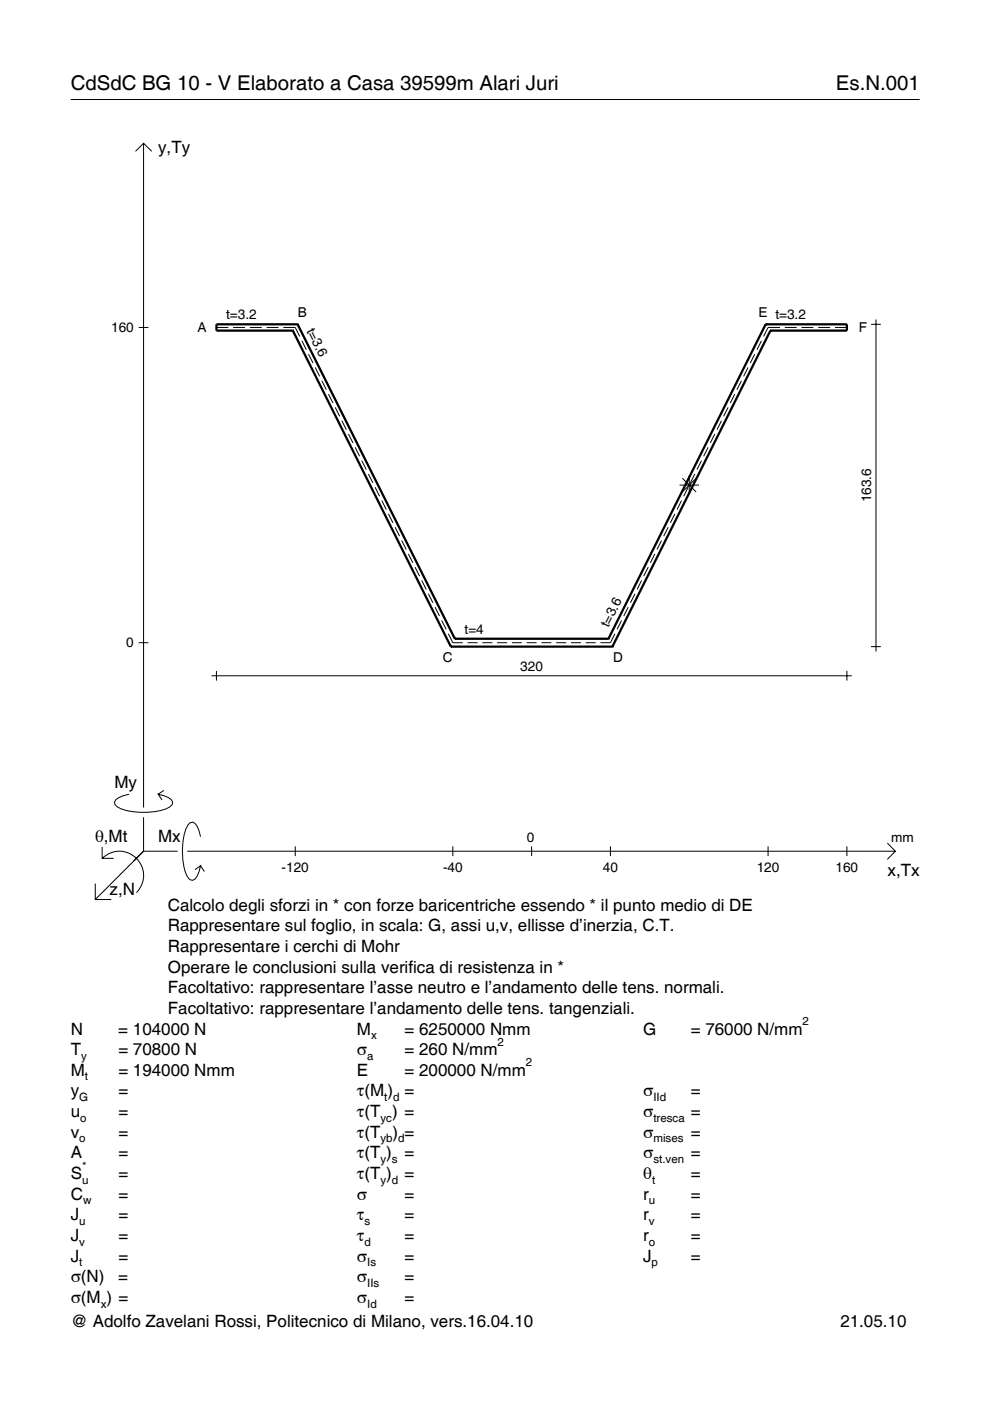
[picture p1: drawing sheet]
<svg xmlns="http://www.w3.org/2000/svg" width="210mm" height="297mm" viewBox="0 0 210 297" stroke-linecap="round" stroke-linejoin="round" font-family="sans-serif">
<g fill="none" stroke="#000" stroke-width=".21">
<path d="M15 21.1h180M28.7 32.1l1.7-1.7 1.8 1.7M30.4 30.4v140.8M29.4 69.4h2.1M45.9 69.4h2.5M49.4 69.4h2.5M53 69.4h2.5M56.5 69.4h2.5M60.1 69.4h2.5l.9 1.9M64 72.3l1 1.9M65.4 75.1l1 1.9M66.8 77.9l1 1.9"/>
<path d="M158.6 77.9l-.9 1.9M160 75.1l-.9 1.9M161.4 72.3l-.9 1.9M165.4 69.4h-2.6l-.9 1.9M166.4 69.4h2.5M169.9 69.4h2.6M173.5 69.4h2.5M177 69.4h2.6M184.7 68.8h2.1M185.7 67.7v70.4M68.2 80.7l1 1.9M69.6 83.5l1 1.9"/>
<path d="M71.1 86.4l.9 1.9M72.5 89.2l.9 1.9M73.9 92l.9 1.9M75.3 94.8l.9 1.9M76.7 97.7l1 1.9M148.7 97.7l-.9 1.9M150.1 94.8l-.9 1.9M151.6 92l-1 1.9M153 89.2l-1 1.9M154.4 86.4l-1 1.9M155.8 83.5l-1 1.9M157.2 80.7l-1 1.9"/>
<path d="M78.1 100.5l1 1.9M79.5 103.3l1 1.9M80.9 106.1l1 1.9M82.4 109l.9 1.9M83.8 111.8l.9 1.9M85.2 114.6l.9 1.9M86.6 117.4l.9 1.9M138.8 117.4l-.9 1.9M140.3 114.6l-1 1.9M141.7 111.8l-1 1.9M143.1 109l-1 1.9M144.1 102.8h4.1"/>
<path d="M144.5 106.1l-1 1.9M144.7 101.4l2.9 2.9M145.9 103.3l-.9 1.9M146.1 100.8v4.1M147.3 100.5l-.9 1.9M147.6 101.4l-2.9 2.9M29.4 136.3h2.1M88 120.2l1 1.9M89.4 123.1l1 1.9M90.8 125.9l1 1.9M92.2 128.7l1 1.9M93.6 131.5l1 1.9"/>
<path d="M95.1 134.4l.9 1.9h2.1M99.1 136.3h2.1M102.3 136.3h2.1M105.4 136.3h2.1M108.5 136.3h2.1M111.7 136.3h2.1M114.8 136.3h2.1M117.9 136.3h2.1M121.1 136.3h2.1M124.2 136.3h2.1M130.4 134.4l-1 1.9h-2.1M131.8 131.5l-1 1.9"/>
<path d="M133.2 128.7l-1 1.9M134.6 125.9l-.9 1.9M136 123.1l-.9 1.9M137.4 120.2l-.9 1.9M184.7 137.1h2.1M44.9 143.3h135.7M45.9 142.2v2.1M179.6 142.2v2.1M21.7 179.6v2.4h2.4M27.3 168.4a3.6 3.6 0 0 0-3 1.7l.1 .5a5.6 5.6 0 0 0 3.8 1.5 13.4 13.4 0 0 0 7.8-1l.5-.5 .1-.5a3.6 3.6 0 0 0-3.1-1.7l.8 1.2M30.4 173.3v7.2M34.7 167.6l-1.2 .8"/>
<path d="M42.5 177.4a3.6 3.6 0 0 0-1.7-3.1l-.5 .1a5.7 5.7 0 0 0-1.5 3.8 13.9 13.9 0 0 0 1.1 7.9l.4 .4 .5 .1a3.6 3.6 0 0 0 1.7-3l-1.2 .8M62.6 179.4v2.1M96 179.4v2.1M112.7 179.4v2.1M129.4 179.4v2.1M162.8 179.4v2.1M179.6 179.4v2.1M188.1 178.8l1.7 1.7-1.7 1.7M20.2 187.3v3.4h3.4M21.7 182a5.1 5.1 0 0 1 7.2 0 5.1 5.1 0 0 1 0 7.3M30.4 180.5l-10.2 10.2M30.4 180.5h7.2"/>
<path d="M39.7 180.5h150.1M42.5 183.6l.8 1.2"/>
</g>
<g fill="none" stroke="#000" stroke-width=".48">
<path d="M62.1 70.1h.1M62.1 70.1l33.5 67M63.1 68.8h.1M63.1 68.8h-17.2v1.3h16.2M63.1 68.8l33.3 66.6M162.3 68.8h.1M162.3 68.8h17.3v1.3h-16.3M162.3 68.8l-33.3 66.6M163.3 70.1h.1M163.3 70.1l-33.5 67M95.6 137.1h.1M95.6 137.1h34.2"/>
<path d="M96.4 135.4h.1M96.4 135.4h32.6M129 135.4h.1M129.8 137.1h.1"/>
</g>
<g font-size="4.3">
<text x="15" y="19">CdSdC BG 10 - V Elaborato a Casa 39599m Alari Juri</text>
<text x="177.2" y="19">Es.N.001</text>
</g>
<g font-size="3.6">
<text x="33.5" y="32.4">y,Ty</text>
<text x="24.3" y="167.1">My</text>
<text x="20.1" y="178.4">θ,Mt</text>
<text x="33.5" y="178.4">Mx</text>
<text x="188.2" y="185.6">x,Tx</text>
<text x="23.2" y="189.7">z,N</text>
<text x="35.6" y="193.1">Calcolo degli sforzi in * con forze baricentriche essendo * il punto medio di DE</text>
<text x="35.6" y="197.5">Rappresentare sul foglio, in scala: G, assi u,v, ellisse d’inerzia, C.T.</text>
<text x="35.6" y="201.8">Rappresentare i cerchi di Mohr</text>
<text x="35.6" y="206.2">Operare le conclusioni sulla verifica di resistenza in *</text>
<text x="35.6" y="210.6">Facoltativo: rappresentare l’asse neutro e l’andamento delle tens. normali.</text>
<text x="35.6" y="215">Facoltativo: rappresentare l’andamento delle tens. tangenziali.</text>
<text x="15" y="219.3">N</text>
<text x="25.1" y="219.3">= 104000 N</text>
<text x="75.7" y="219.3">M</text>
<text x="85.8" y="219.3">= 6250000 Nmm</text>
<text x="136.4" y="219.3">G</text>
<text x="146.5" y="219.3">= 76000 N/mm</text>
<text x="15" y="223.7">T</text>
<text x="25.1" y="223.7">= 70800 N</text>
<text x="75.7" y="223.7">σ</text>
<text x="85.8" y="223.7">= 260 N/mm</text>
<text x="15" y="232.5">y</text>
<text x="15" y="228.1">M</text>
<text x="25.1" y="228.1">= 194000 Nmm</text>
<text x="25.1" y="232.5">=</text>
<text x="75.7" y="228.1">E</text>
<text x="75.7" y="232.5">τ(M ) =</text>
<text x="85.8" y="228.1">= 200000 N/mm</text>
<text x="136.4" y="232.5">σ</text>
<text x="146.5" y="232.5">=</text>
<text x="15" y="236.8">u</text>
<text x="25.1" y="236.8">=</text>
<text x="75.7" y="236.8">τ(T ) =</text>
<text x="136.4" y="236.8">σ</text>
<text x="146.5" y="236.8">=</text>
<text x="15" y="241.2">v</text>
<text x="15" y="245.6">A</text>
<text x="25.1" y="241.2">=</text>
<text x="25.1" y="245.6">=</text>
<text x="75.7" y="245.6">τ(T )</text>
<text x="75.7" y="241.2">τ(T</text>
<text x="83.3" y="241.2">) =</text>
<text x="85.8" y="245.6">=</text>
<text x="136.4" y="241.2">σ</text>
<text x="136.4" y="245.6">σ</text>
<text x="146.5" y="241.2">=</text>
<text x="146.5" y="245.6">=</text>
<text x="15" y="250">S</text>
<text x="25.1" y="250">=</text>
<text x="75.7" y="250">τ(T )</text>
<text x="85.8" y="250">=</text>
<text x="136.4" y="250">θ</text>
<text x="146.5" y="250">=</text>
<text x="15" y="254.3">C</text>
<text x="25.1" y="254.3">=</text>
<text x="75.7" y="254.3">σ</text>
<text x="85.8" y="254.3">=</text>
<text x="136.4" y="254.3">r</text>
<text x="146.5" y="254.3">=</text>
<text x="15" y="258.7">J</text>
<text x="15" y="263.1">J</text>
<text x="25.1" y="258.7">=</text>
<text x="25.1" y="263.1">=</text>
<text x="75.7" y="258.7">τ</text>
<text x="75.7" y="263.1">τ</text>
<text x="85.8" y="258.7">=</text>
<text x="85.8" y="263.1">=</text>
<text x="136.4" y="258.7">r</text>
<text x="136.4" y="263.1">r</text>
<text x="146.5" y="258.7">=</text>
<text x="146.5" y="263.1">=</text>
<text x="15" y="267.5">J</text>
<text x="25.1" y="267.5">=</text>
<text x="75.7" y="267.5">σ</text>
<text x="85.8" y="267.5">=</text>
<text x="136.4" y="267.5">J</text>
<text x="146.5" y="267.5">=</text>
<text x="15" y="271.8">σ(N)</text>
<text x="25.1" y="271.8">=</text>
<text x="75.7" y="271.8">σ</text>
<text x="85.8" y="271.8">=</text>
<text x="15" y="276.2">σ(M ) =</text>
<text x="15" y="281.4">@ Adolfo Zavelani Rossi, Politecnico di Milano, vers.16.04.10</text>
<text x="75.7" y="276.2">σ</text>
<text x="85.8" y="276.2">=</text>
<text x="178.2" y="281.4">21.05.10</text>
</g>
<g font-size="2.9">
<text x="23.6" y="70.4">160</text>
<text x="41.9" y="70.3">A</text>
<text x="47.9" y="67.7">t=3.2</text>
<text x="63.1" y="67.2">B</text>
<text x="64.9" y="70.1" transform="rotate(63 64.9 70.1)">t=3.6</text>
<text x="160.8" y="67.2">E t=3.2</text>
<text x="182.1" y="70.3">F</text>
<text x="184.7" y="106.5" transform="rotate(-90 184.7 106.5)">163.6</text>
<text x="26.8" y="137.3">0</text>
<text x="98.5" y="134.4">t=4</text>
<text x="129" y="133.1" transform="rotate(-63 129 133.1)">t=3.6</text>
<text x="93.9" y="140.4">C</text>
<text x="110.3" y="142.2">320</text>
<text x="130" y="140.4">D</text>
<text x="111.7" y="178.4">0</text>
<text x="189" y="178.4">mm</text>
<text x="59.7" y="184.9">-120</text>
<text x="93.9" y="184.9">-40</text>
<text x="127.8" y="184.9">40</text>
<text x="160.4" y="184.9">120</text>
<text x="177.2" y="184.9">160</text>
</g>
<g font-size="2.4">
<text x="78.7" y="220.3">x</text>
<text x="105.5" y="221.7">2</text>
<text x="170.2" y="217.3">2</text>
<text x="17.2" y="224.7">y</text>
<text x="77.9" y="224.7">a</text>
<text x="111.5" y="226.1">2</text>
<text x="16.8" y="233.5">G</text>
<text x="18" y="229.1">t</text>
<text x="81.5" y="233.5">t d</text>
<text x="138.5" y="233.5">IId</text>
<text x="17" y="237.8">o</text>
<text x="80.7" y="237.8">yc</text>
<text x="138.5" y="237.8">tresca</text>
<text x="16.8" y="242.2">o</text>
<text x="80.7" y="242.2">yb d</text>
<text x="138.5" y="242.2">mises</text>
<text x="17.4" y="251">u</text>
<text x="17.4" y="248">*</text>
<text x="80.7" y="246.6">y s</text>
<text x="80.7" y="251">y d</text>
<text x="138.2" y="251">t</text>
<text x="138.5" y="246.6">st.ven</text>
<text x="17.6" y="255.3">w</text>
<text x="137.6" y="255.3">u</text>
<text x="16.8" y="259.7">u</text>
<text x="77.3" y="259.7">s</text>
<text x="137.6" y="259.7">v</text>
<text x="16.8" y="264.1">v</text>
<text x="16.8" y="268.5">t</text>
<text x="77.3" y="264.1">d</text>
<text x="77.9" y="268.5">Is</text>
<text x="137.6" y="264.1">o</text>
<text x="138.2" y="268.5">p</text>
<text x="77.9" y="272.8">IIs</text>
<text x="21.4" y="277.2">x</text>
<text x="77.9" y="277.2">Id</text>
</g>
</svg>
